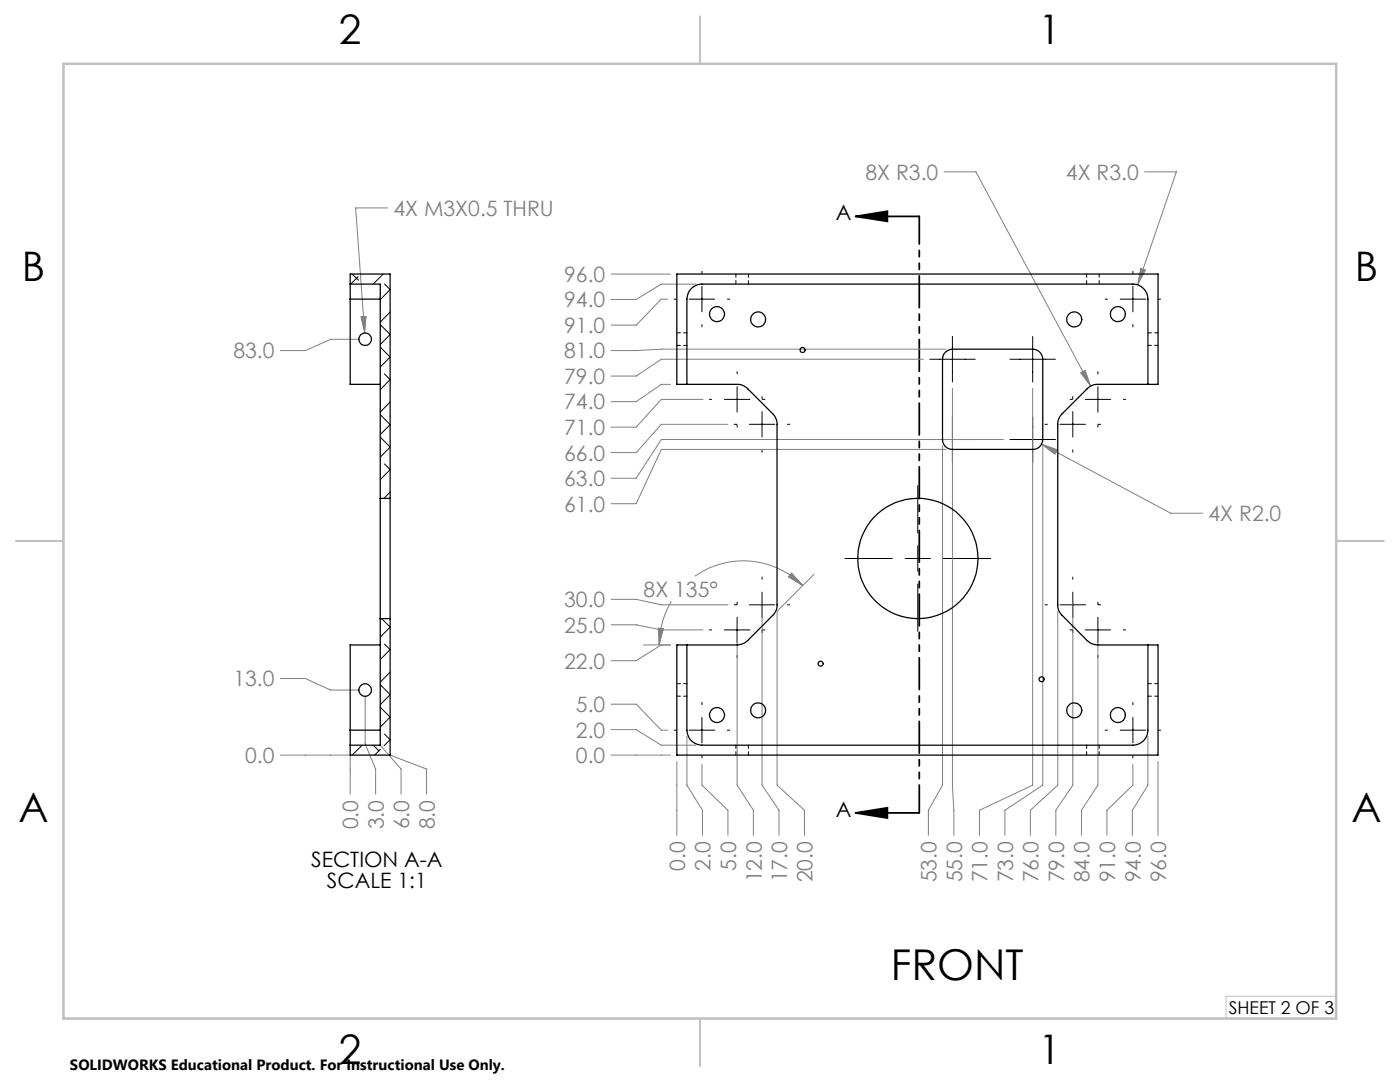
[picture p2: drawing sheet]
<svg xmlns="http://www.w3.org/2000/svg" width="279mm" height="216mm" viewBox="0 0 279 216" stroke-linecap="round" stroke-linejoin="round" font-family="sans-serif">
<path d="M170.7 43.2l6.4-1v2zM170.7 43.2h12.7M170.7 162.2l6.4-1v2zM170.7 162.2h12.7" fill="none" stroke="#000" stroke-width=".35"/>
<g fill="none" stroke="#808080" stroke-width=".2">
<path d="M188.4 34.3h6.4l22.9 42.7M228.4 34.3h6.4l-7.8 22.5M77.3 41.5h-6.3l1.8 24.9M122 54.7h11.8M133.3 59.7h-1.3l-5 5.2h-5M138.8 56.7h-6.8l-5 3.1h-5M227.6 53.6l1 .3-1.6 2.9zM71.6 67.7h-5.6l-5 2.3h-5M72 63.2l1.1-.1-.3 3.3zM133.8 76.7h-1.8l-5 3.5h-5M140.3 79.7h-8.3l-5 5.5h-5M184.3 71.7h-52.3l-5 3.3h-5"/>
<path d="M188.8 69.7h-56.8l-5 .3h-5M190.1 77.5v79.2l.3 5v5M206.1 77.5v79.2l-10.6 5v5M215.7 74.4l.9-.5 1.1 3.1zM145.3 84.7h-13.3l-5 5.6h-5M188.1 89v67.7l-2.8 5v5M188.8 89.7h-56.8l-5 10.8h-5M200.3 87.7h-68.3l-5 7.7h-5M207.9 88.6l3.1 1.1-.5 .9zM207.9 88.6l25.7 13.8h6.4M208.1 89v67.7l-7.5 5v5M122 119.6h5l5 1.1h13.3"/>
<path d="M138.7 115a16.7 16.7 0 0 1 21.5 1.8M158 114.3l2.2 2.5-2.9-1.7zM162.5 114.6l-7.4 7.3M56 135.4h5l5 2.3h5.6M72.9 139v9.4l2.1 5.1v5M122 124.7h5l5 1h8.3M128.4 128.7h5.4M131.4 125.3l1 .1-.8 3.3zM132 128.7l-5 3.1h-5M134 120a16.7 16.7 0 0 0-2.4 8.7M147.1 126.2v30.5l3.3 5v5M152.1 120.6v36.1l3.4 5v5"/>
<path d="M155.1 122v34.7l5.4 5v5M211.1 122v34.7l-5.5 5v5M214.1 120.3v36.4l-3.4 5v5M219.1 125.8v30.9l-3.3 5v5M56 150.7h14.3M69.9 150.7v7.8M75.9 148.7l4.1 4.8v5M77.9 150.7l7.2 2.8v5M122 150.7h11.8M122 145.6h5l5 3.1h6.8M122 140.5h5l5 5.2h1.3M135.1 151.9v14.8"/>
<path d="M137.1 147v9.7l3.1 5v5M140.1 152.5v4.2l5.2 5v5M226.1 152.5v4.2l-5.2 5v5M229.1 147v9.7l-3.1 5v5M231.1 151.9v14.8"/>
</g>
<g fill="none" stroke="#000" stroke-width=".2">
<path d="M134.5 59.7h.5M137.5 59.7h5.1M140.1 54.2v.4M140.1 57.1v5.1M145.2 59.7h.4M220.6 59.7h.4M223.6 59.7h5M226.1 54.2v.4M226.1 57.1v5.1M231.2 59.7h.4M140.1 64.8v.4M141.6 79.7h.4"/>
<path d="M144.6 79.7h5M147.1 74.2v.4M147.1 77.2v5M152.1 79.1v.5M152.2 79.7h.4M185.6 71.7h9M190.1 67.1v9.1M201.5 71.7h9.1M206.1 67.1v9.1M213.6 79.7h.4M214.1 79.1v.5M216.6 79.7h5.1"/>
<path d="M219.1 74.2v.4M219.1 77.2v5M224.2 79.7h.4M226.1 64.8v.4M146.5 84.7h.5M147.1 84.8v.4M149.5 84.7h5.1M152.1 82.1v5.1M152.1 89.7v.5M157.2 84.7h.4M183.2 96.9v9.5M185.6 87.7h9"/>
<path d="M190.1 83.1v9.1M201.5 87.7h9.1M206.1 83.1v9.1M208.6 84.7h.4M211.6 84.7h5M214.1 82.1v5.1M214.1 89.7v.5M219.1 84.8v.4M219.2 84.7h.4M152.1 115.1v.5M152.1 118.1v5.1M168.6 111.4h9.5"/>
<path d="M180.6 111.4h5.1M183.2 108.9v5.1M183.2 116.5v9.5M188.2 111.4h9.5M214.1 115.1v.5M214.1 118.1v5.1M141.6 125.7h.4M144.6 125.7h5M146.5 120.7h.5M147.1 120.2v.4M147.1 123.2v5M147.1 130.8v.4"/>
<path d="M149.5 120.7h5.1M152.1 125.8v.4M152.2 125.7h.4M157.2 120.7h.4M208.6 120.7h.4M211.6 120.7h5M213.6 125.7h.4M214.1 125.8v.4M216.6 125.7h5.1M219.1 120.2v.4M219.1 123.2v5M219.1 130.8v.4"/>
<path d="M219.2 120.7h.4M224.2 125.7h.4M134.5 145.7h.5M137.5 145.7h5.1M140.1 140.2v.4M140.1 143.2v5M140.1 150.8v.4M145.2 145.7h.4M220.6 145.7h.4M223.6 145.7h5M226.1 140.2v.4M226.1 143.2v5"/>
<path d="M226.1 150.8v.4M231.2 145.7h.4"/>
</g>
<path d="M183.5 43.1v119.1" fill="none" stroke="#000" stroke-width=".35" stroke-dasharray="6.3 1.3 1.3 1.3 1.3 1.3" stroke-dashoffset=".8"/>
<path d="M266.7 198.8h-22v4.4" fill="none" stroke="#c0c0c0" stroke-width=".2"/>
<path d="M139.7 3.2v9.5M3.1 107.9h9.6M266.7 107.9h9.5M139.7 203.2v9.6" fill="none" stroke="#c0c0c0" stroke-width=".25"/>
<path d="M12.7 12.7h254v190.5h-254z" fill="none" stroke="#c0c0c0" stroke-width=".5"/>
<path d="M170.7 43.2l6.4-1v2zM170.7 162.2l6.4-1v2z" fill="#000"/>
<path d="M158 114.3l2.2 2.5-2.9-1.7zM131.4 125.3l1 .1-.8 3.3zM227.6 53.6l-.6 3.2 1.6-2.9zM207.9 88.6l2.6 2 .5-.9zM215.7 74.4l2 2.6-1.1-3.1zM72 63.2l.8 3.2 .3-3.3z" fill="#808080"/>
<g fill="none" stroke="#000" stroke-width=".25">
<path d="M69.9 56.7v3M69.9 59.7v17h6M69.9 56.7h6v42.7M69.9 56.7v-2h8v44.7M69.9 59.7h6M135.1 54.7h96v22h-12a2.88 2.88 0 0 0-2.1 .9l-5 4.9a2.87 2.87 0 0 0-.9 2.2v36a2.73 2.73 0 0 0 .9 2.1l5 5a3.3 3.3 0 0 0 2.1 .9h12v22h-96v-22h12a3.3 3.3 0 0 0 2.1-.9l5-5a2.73 2.73 0 0 0 .9-2.1v-36a2.87 2.87 0 0 0-.9-2.2l-5-4.9a2.87 2.87 0 0 0-2.1-.9h-12zM137.1 76.7v-17a3 3 0 0 1 3-3h86a3 3 0 0 1 3 3v17M188.7 70.3l.6-.5 .8-.1h16a2.05 2.05 0 0 1 2 2v16a1.99 1.99 0 0 1-2 2h-16a1.93 1.93 0 0 1-2-2v-16a1.91 1.91 0 0 1 .6-1.4zM75.9 99.4v24M75.9 99.4h2M77.9 99.4v24M75.9 123.4v25.3h-6"/>
<path d="M75.9 128.7h-6v17M75.9 123.4h2M77.9 123.4v27.3h-8v-2M137.1 128.7v17a3 3 0 0 0 3 3h86a3 3 0 0 0 3-3v-17M69.9 145.7v3M69.9 145.7h6"/>
<circle cx="72.9" cy="67.7" r="1.25"/>
<circle cx="143.1" cy="62.7" r="1.51"/>
<circle cx="151.3" cy="63.7" r="1.5"/>
<circle cx="160.2" cy="69.8" r=".52"/>
<circle cx="214.4" cy="63.7" r="1.51"/>
<circle cx="223.1" cy="62.7" r="1.5"/>
<circle cx="183.2" cy="111.4" r="12"/>
<circle cx="72.9" cy="137.7" r="1.25"/>
<circle cx="163.8" cy="132.4" r=".51"/>
<circle cx="207.9" cy="135.5" r=".51"/>
<circle cx="143.1" cy="142.7" r="1.5"/>
<circle cx="151.3" cy="141.7" r="1.5"/>
<circle cx="214.4" cy="141.7" r="1.51"/>
<circle cx="223.1" cy="142.7" r="1.49"/>
</g>
<g fill="none" stroke="#000" stroke-width=".2" stroke-dasharray="1.3 .6" stroke-dashoffset=".6">
<path d="M146.9 54.7v2M149.4 56.7v-2M216.9 54.7v2M219.4 56.7v-2M135.1 68.9h2M137.1 66.4h-2M229.1 68.9h2M231.1 66.4h-2M135.1 138.9h2M137.1 136.4h-2M229.1 138.9h2M231.1 136.4h-2"/>
<path d="M146.9 148.7v2M149.4 150.7v-2M216.9 148.7v2M219.4 150.7v-2"/>
</g>
<g fill="none" stroke="#000" stroke-width=".2">
<path d="M70.3 54.7l1.2 1.2M71.5 55.2l-1.5 1.5M76.5 54.7l-2 2M76.7 56.7l1.2 1.1-2 2M75.9 64.8l2 1.9-2 2.1M75.9 69.3l2 2-2 1.9M76.7 74.6l1.2 1.1-2 2.1M77.9 62.3l-2 2M75.9 82.7l2 2-2 2M75.9 87.2l2 2-2 2M76.7 92.6l1.2 1.1-2 2M77.9 80.2l-2 2"/>
<path d="M77.9 98.2l-1.3 1.2M75.9 136.6l2 2-2 2M76.2 123.4l1.7 1.7-2 2M76.7 128.5l1.2 1.1-2 2M77.9 134.1l-2 2M72.3 148.7l-2 1.9M74.5 148.7l1.1 1.1M75.9 141.1l2 2-2 2M75.9 149.5l-1.1 1.2M76.7 146.5l1.2 1.1-1.2 1.2"/>
</g>
<text font-size="8.5" x="177.8" y="195.6">FRONT</text>
<g font-size="8.1">
<text x="67.6" y="8.9">2</text>
<text x="207.3" y="8.9">1</text>
<text x="4.4" y="56.2">B</text>
<text x="270.4" y="56.2">B</text>
<text x="3.7" y="164.1">A</text>
<text x="269.7" y="164.1">A</text>
<text x="67.6" y="212.4">2</text>
<text x="207.3" y="212.4">1</text>
</g>
<g font-size="4.2" fill="#808080">
<text x="172.7" y="35.9">8X R3.0</text>
<text x="212.7" y="35.9">4X R3.0</text>
<text x="78.5" y="43">4X M3X0.5 THRU</text>
<text x="112.6" y="56.2">96.0</text>
<text x="112.6" y="61.3">94.0</text>
<text x="46.6" y="71.5">83.0</text>
<text x="112.6" y="71.5">81.0</text>
<text x="112.6" y="66.4">91.0</text>
<text x="112.6" y="76.6">79.0</text>
<text x="112.6" y="81.7">74.0</text>
<text x="112.6" y="86.8">71.0</text>
<text x="112.6" y="91.9">66.0</text>
<text x="112.6" y="97">63.0</text>
<text x="112.6" y="102.1">61.0</text>
<text x="241.2" y="104">4X R2.0</text>
<text x="128.5" y="119.1">8X 135°</text>
<text x="112.6" y="121.2">30.0</text>
<text x="112.6" y="126.3">25.0</text>
<text x="46.6" y="137">13.0</text>
<text x="112.6" y="133.4">22.0</text>
<text x="114.9" y="142.1">5.0</text>
<text x="114.9" y="147.2">2.0</text>
<text x="48.9" y="152.2">0.0</text>
<text x="114.9" y="152.3">0.0</text>
<text x="71.5" y="165.5" transform="rotate(-90 71.5 165.5)">0.0</text>
<text x="76.6" y="165.5" transform="rotate(-90 76.6 165.5)">3.0</text>
<text x="81.7" y="165.5" transform="rotate(-90 81.7 165.5)">6.0</text>
<text x="86.8" y="165.5" transform="rotate(-90 86.8 165.5)">8.0</text>
<text x="136.7" y="173.7" transform="rotate(-90 136.7 173.7)">0.0</text>
<text x="141.8" y="173.7" transform="rotate(-90 141.8 173.7)">2.0</text>
<text x="146.9" y="173.7" transform="rotate(-90 146.9 173.7)">5.0</text>
<text x="152" y="176" transform="rotate(-90 152 176)">12.0</text>
<text x="157.1" y="176" transform="rotate(-90 157.1 176)">17.0</text>
<text x="162.2" y="176" transform="rotate(-90 162.2 176)">20.0</text>
<text x="186.9" y="176" transform="rotate(-90 186.9 176)">53.0</text>
<text x="192" y="176" transform="rotate(-90 192 176)">55.0</text>
<text x="197.1" y="176" transform="rotate(-90 197.1 176)">71.0</text>
<text x="202.2" y="176" transform="rotate(-90 202.2 176)">73.0</text>
<text x="207.3" y="176" transform="rotate(-90 207.3 176)">76.0</text>
<text x="212.4" y="176" transform="rotate(-90 212.4 176)">79.0</text>
<text x="217.5" y="176" transform="rotate(-90 217.5 176)">84.0</text>
<text x="222.6" y="176" transform="rotate(-90 222.6 176)">91.0</text>
<text x="227.6" y="176" transform="rotate(-90 227.6 176)">94.0</text>
<text x="232.7" y="176" transform="rotate(-90 232.7 176)">96.0</text>
</g>
<g font-size="4.2">
<text x="166.8" y="43.9">A</text>
<text x="166.8" y="162.9">A</text>
<text x="62.1" y="173">SECTION A-A</text>
<text x="65.2" y="177.1">SCALE 1:1</text>
</g>
<text font-size="3.5" x="245.2" y="202.3">SHEET 2 OF 3</text>
<text font-size="3" x="14" y="213.5">SOLIDWORKS Educational Product. For Instructional Use Only.</text>
</svg>
